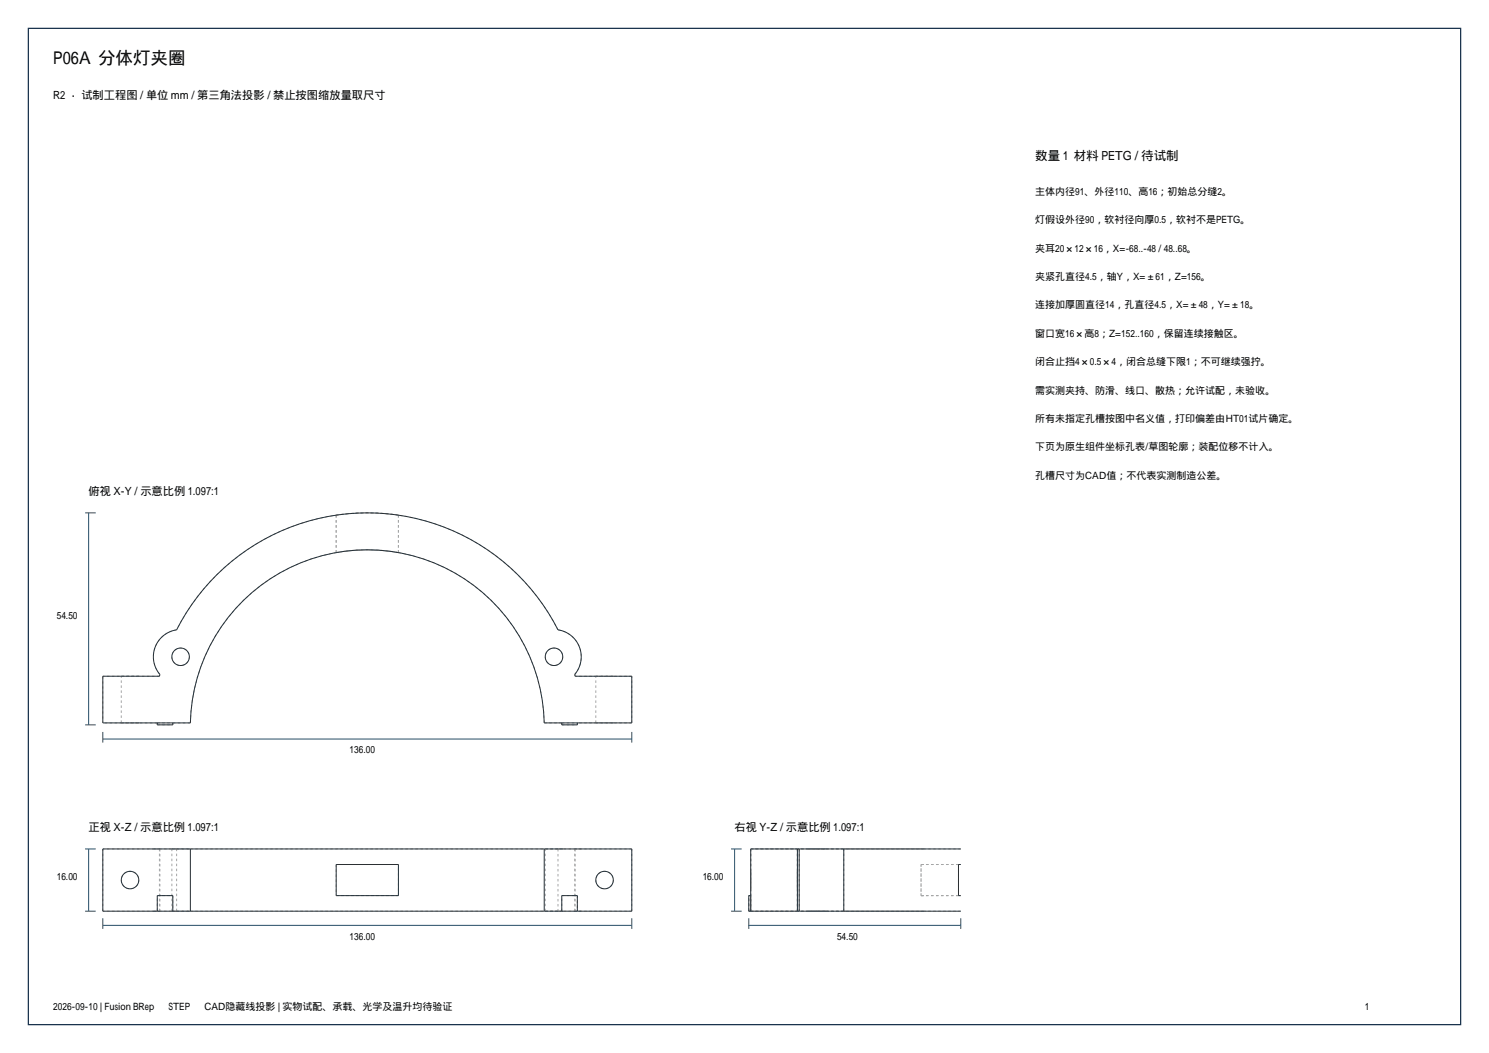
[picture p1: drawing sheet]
<svg xmlns="http://www.w3.org/2000/svg" width="420mm" height="297mm" viewBox="0 0 420 297" stroke-linecap="round" stroke-linejoin="round" font-family="sans-serif">
<path d="M8 8h404v281h-404z" fill="none" stroke="#1a334d" stroke-width=".35"/>
<g fill="none" stroke="#a6a6a6" stroke-width=".28" stroke-dasharray=".7 .7" stroke-linecap="butt">
<path d="M94.8 145.3l4.4-.5 4.4-.1 4.4 .1 4.4 .5M94.8 145.3v10.6M94.8 155.9l4.4-.6 4.4-.2 4.4 .2 4.4 .6M112.4 155.9v-10.6M112.4 155.9l-4.4-.6-4.4-.2-4.4 .2-4.4 .6M112.4 145.3l-4.4-.5-4.4-.1-4.4 .1-4.4 .5M49.8 177.7a7.7 7.7 0 0 0-4.7 12.5M157.4 177.7a60.3 60.3 0 0 0-53.8-33 60.3 60.3 0 0 0-53.8 33M29 190.7v13.2M34.2 190.7h4.9M39.1 190.7h-4.9M45 190.7h-16"/>
<path d="M45.1 190.2l-.1 .5M48.5 185.2a2.47 2.47 0 0 0 3.6 2.2 2.47 2.47 0 0 0 .3-4.2 2.47 2.47 0 0 0-3.9 1.7v.3M153.8 185.2a2.47 2.47 0 0 0 3.6 2.2 2.47 2.47 0 0 0 .3-4.2 2.47 2.47 0 0 0-3.9 1.7v.3M162.1 190.2a7.7 7.7 0 0 0-4.7-12.5M162.2 190.7l-.1-.5M168.1 190.7h4.9M173 190.7h-4.9M178.2 190.7h-16M34.2 203.9h4.9M34.2 203.9v-13.2M39.1 203.9h-4.9M44.4 204.4h4.3"/>
<path d="M44.4 203.9v.5M44.4 203.9h4.3M44.4 203.9h-15.4M48.7 204.4v-.5M53.7 203.9h-5M153.5 203.9a49.9 49.9 0 0 0-49.9-48.8 49.9 49.9 0 0 0-49.9 48.8M158.5 204.4h4.3M158.5 203.9v.5M158.5 203.9h4.3M158.5 203.9h-5M162.8 204.4v-.5M168.1 203.9h4.9"/>
<path d="M168.1 203.9v-13.2M173 203.9h-4.9M178.2 203.9h-15.4M178.2 203.9v-13.2M43.3 239.4h1.8M45 239.4h-16M45.1 239.4v17.6M45.1 239.4h-.1M48.5 239.4h4.9M49.8 239.4h-6.5M53.4 239.4h-4.9M153.8 239.4h4.9"/>
<path d="M157.4 239.4v17.6M157.4 239.4h-107.6M158.7 239.4h-4.9M162.1 239.4h1.8M162.2 239.4v17.6M162.2 239.4h-.1M163.9 239.4h-6.5M178.2 239.4h-16M211.8 239.4v17.6M211.8 239.4h48.8M224.9 239.4v17.6M224.9 239.4h-13.1"/>
<path d="M225.4 239.4v17.6M225.4 239.4h-.5M227.9 239.4h2.5M230.4 239.4h2.5M232.9 239.4h-5M238 239.4h-12.6M260.6 239.4h-48.8M271 239.4h-33M29 257v-17.6M34.2 248.2a2.47 2.47 0 0 0 3.6 2.2 2.47 2.47 0 0 0 .3-4.2 2.47 2.47 0 0 0-3.9 1.7v.3M43.3 257h1.8M44.4 257v-4.4"/>
<path d="M44.4 252.6h4.3M45 257h-16M45 257v-17.6M45.1 257h-.1M48.5 257v-17.6M48.5 257h4.9M48.7 252.6v4.4M49.8 257h-6.5M49.8 257v-17.6M53.4 257h-4.9M94.8 252.6h17.6M94.8 243.8v8.8"/>
<path d="M112.4 252.6v-8.8M112.4 243.8h-17.6M153.8 257v-17.6M153.8 257h4.9M157.4 257h-107.6M158.5 257v-4.4M158.5 252.6h4.3M158.7 257h-4.9M162.1 257h1.8M162.1 257v-17.6M162.2 257h-.1M162.8 252.6v4.4"/>
<path d="M163.9 257h-6.5M168.1 248.2a2.47 2.47 0 0 0 3.6 2.2 2.47 2.47 0 0 0 .2-4.2 2.47 2.47 0 0 0-3.8 1.7v.3M178.2 257h-16M178.2 257v-17.6M211.2 257v-4.4M211.2 257h.6M211.2 252.6h.6M211.8 252.6v4.4M211.8 257h-.6M211.8 252.6h-.6M211.8 257v-4.4M211.8 257v-17.6"/>
<path d="M211.8 248.2v-2.4M211.8 245.8v4.9M211.8 250.7v-2.5M211.8 257h48.8M224.9 248.2v2.5M224.9 250.7v-4.9M224.9 245.8v2.4M224.9 257h-13.1M224.9 257v-17.6M225.4 257h-.5M227.9 257h5M230.4 257h-2.5"/>
<path d="M232.9 257h-2.5M238 257h-12.6M238 257v-17.6M259.8 243.8v8.8M259.8 243.8h10.6M259.8 252.6h10.6M259.8 252.6h.8M259.8 252.6v-8.8M259.8 243.8h.8M260.6 252.6h-.8M260.6 243.8h-.8M260.6 257h-48.8"/>
<path d="M270.4 252.6h.6M270.4 252.6h-10.6M270.4 243.8v8.8M270.4 243.8h-10.6M271 243.8h-.6M271 257h-33"/>
</g>
<g fill="none" stroke="#1f2e38" stroke-width=".28">
<path d="M29 190.7h16l.1-.4a7.7 7.7 0 0 1 4.7-12.6 60.3 60.3 0 0 1 53.8-33 60.3 60.3 0 0 1 53.8 33 7.9 7.9 0 0 1 4.8 12.7v.3h16v13.2h-24.7a49.9 49.9 0 0 0-49.9-48.8 49.9 49.9 0 0 0-49.9 48.8h-24.7zM44.4 203.9v.5h4.3v-.5M158.5 203.9v.5h4.3v-.5M53.7 239.4h99.8M53.7 239.4h-24.7v17.6h24.7M53.7 239.4v17.6M153.5 239.4h24.7v17.6h-24.7M153.5 239.4v17.6M224.9 239.4h.5M224.9 239.4h-13.1v17.6M224.9 239.4v17.6M225.4 239.4h12.6"/>
<path d="M225.4 239.4v17.6M238 239.4h33M238 239.4v17.6M44.4 257v-4.4h4.3v4.4M53.7 257h99.8M94.8 243.8h17.6v8.8h-17.6zM158.5 257v-4.4h4.3v4.4M211.8 252.6h-.6v4.4h13.7M224.9 257h.5M225.4 257h12.6M238 257h33M271 243.8h-.6v8.8h.6"/>
<circle cx="50.9" cy="185.2" r="2.47"/>
<circle cx="156.3" cy="185.2" r="2.47"/>
<circle cx="36.7" cy="248.2" r="2.47"/>
<circle cx="170.5" cy="248.2" r="2.47"/>
</g>
<g fill="none" stroke="#264d66" stroke-width=".28">
<path d="M24 144.7h3M25 144.7v59.7M24 204.4h3M29 208.4h149.2M29 206.4v3M178.2 206.4v3M24 239.4h3M25 239.4v17.6M206.2 239.4h3M207.2 239.4v17.6M24 257h3M29 259v3"/>
<path d="M178.2 259v3M206.2 257h3M211.2 259v3M271 259v3M29 261h149.2M211.2 261h59.8"/>
</g>
<text font-size="4.9" x="15" y="18">P06A 分体灯夹圈</text>
<text font-size="3.5" x="292" y="45">数量 1 材料 PETG / 待试制</text>
<g font-size="3.2">
<text x="15" y="28">R2 · 试制工程图 / 单位 mm / 第三角法投影 / 禁止按图缩放量取尺寸</text>
<text x="25" y="139.7">俯视 X-Y / 示意比例 1.097:1</text>
<text x="25" y="234.4">正视 X-Z / 示意比例 1.097:1</text>
<text x="207.2" y="234.4">右视 Y-Z / 示意比例 1.097:1</text>
</g>
<g font-size="2.8">
<text x="292" y="55">主体内径91、外径110、高16；初始总分缝2。</text>
<text x="292" y="63">灯假设外径90，软衬径向厚0.5，软衬不是PETG。</text>
<text x="292" y="71">夹耳20×12×16，X=-68..-48 / 48..68。</text>
<text x="292" y="79">夹紧孔直径4.5，轴Y，X=±61，Z=156。</text>
<text x="292" y="87">连接加厚圆直径14，孔直径4.5，X=±48，Y=±18。</text>
<text x="292" y="95">窗口宽16×高8；Z=152..160，保留连续接触区。</text>
<text x="292" y="103">闭合止挡4×0.5×4，闭合总缝下限1；不可继续强拧。</text>
<text x="292" y="111">需实测夹持、防滑、线口、散热；允许试配，未验收。</text>
<text x="292" y="119">所有未指定孔槽按图中名义值，打印偏差由HT01试片确定。</text>
<text x="292" y="127">下页为原生组件坐标孔表/草图轮廓；装配位移不计入。</text>
<text x="292" y="135">孔槽尺寸为CAD值；不代表实测制造公差。</text>
<text x="16" y="174.5">54.50</text>
<text x="98.6" y="212.4">136.00</text>
<text x="16" y="248.2">16.00</text>
<text x="198.2" y="248.2">16.00</text>
<text x="98.6" y="265">136.00</text>
<text x="236.1" y="265">54.50</text>
<text x="15" y="285">2026-09-10 | Fusion BRep → STEP → CAD隐藏线投影 | 实物试配、承载、光学及温升均待验证</text>
</g>
</svg>
